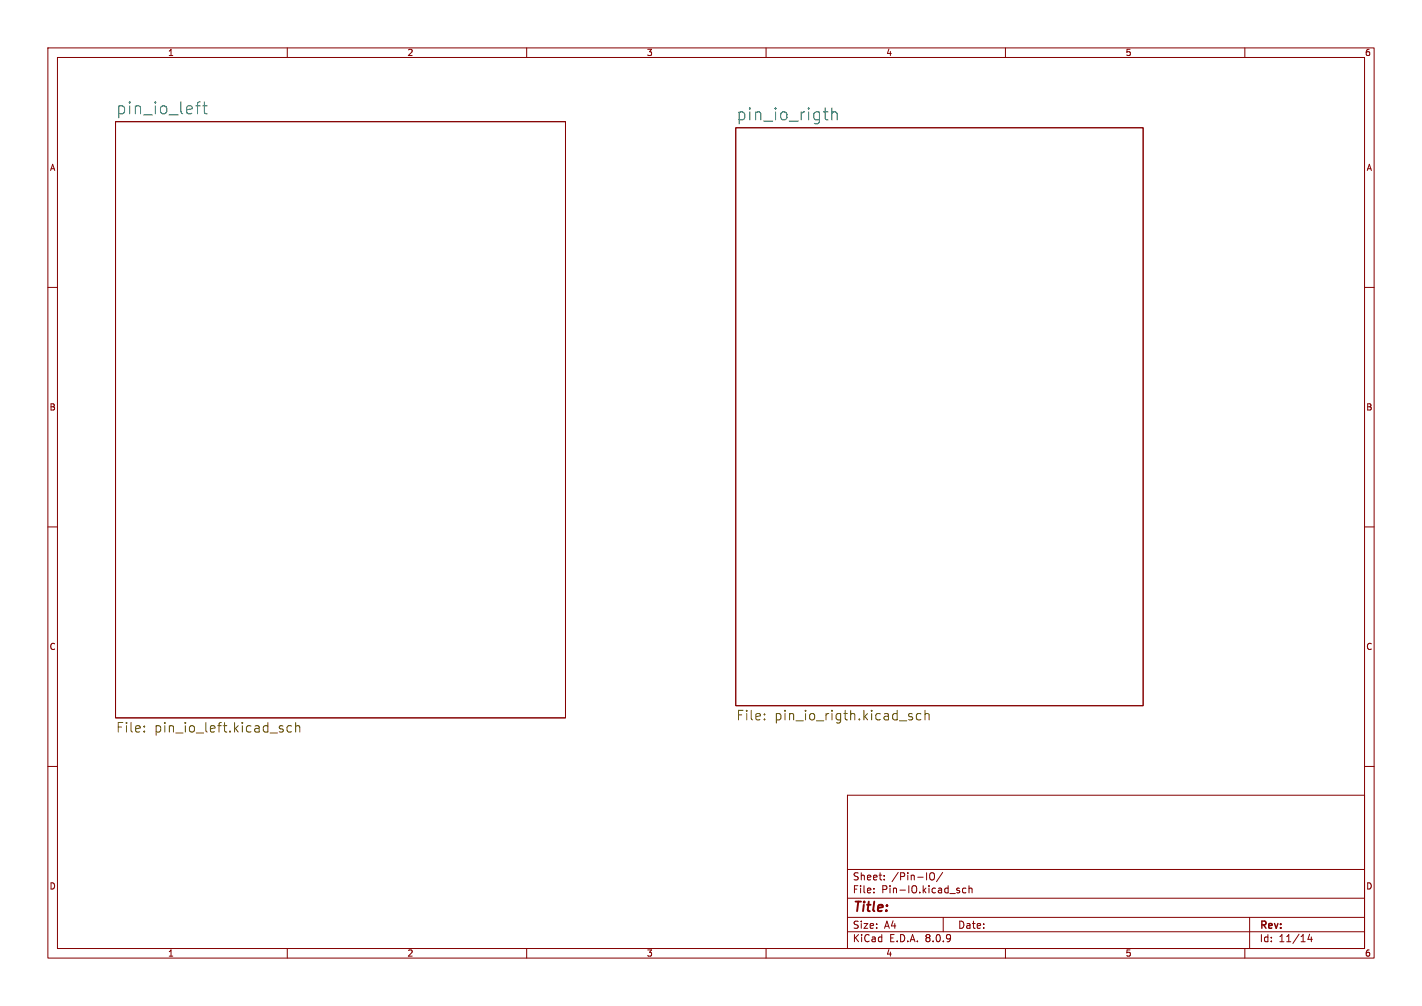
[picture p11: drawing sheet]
<svg xmlns="http://www.w3.org/2000/svg" width="297mm" height="210mm" viewBox="0 0 297 210" stroke-linecap="round" stroke-linejoin="round" font-family="sans-serif">
<g fill="none" stroke="#840000" stroke-width=".21">
<path d="M10 10h277v190h-277zM12 12h273v186h-273zM60 10v2M110 10v2M160 10v2M210 10v2M260 10v2M24.1 25.4h94v124.5h-94zM153.7 26.7h85.1v120.6h-85.1zM10 60h2M285 60h2M10 110h2"/>
<path d="M285 110h2M10 160h2M177 166h108v32h-108zM285 160h2M60 198v2M110 198v2M160 198v2M177 194.5h108M177 191.5h108M177 187.5h108M177 181.5h108M182.5 186.3v.1"/>
<path d="M182.5 185.5v.1M184.7 183.6v.1M184.7 182.8v.1M194.2 182.4l.3-.2a.5 .5 0 0 1 .7 .5v.5a.5 .5 0 0 1-.5 .5 .5 .5 0 0 1-.5-.5zM196.9 182.1l-1.3 2M197 191.5v3M201.7 185.5l-.4-.1-.3 .3 .2 .6h.5M202.4 185.5l.2-.1 .4 .1v.9M202.4 184.9v1.5M210 198v2M260 198v2M261 191.5v6.5"/>
<path d="M273.5 195l-.3 1.1h.9M273.9 195.6v1"/>
</g>
<path d="M40.9 22.1h.9M41.8 21.3l-.4 .1-.1 .2v2.2M42.3 22.1h1M42.7 21.3v2.1l.1 .2 .5 .2M172 23.4h.9M172.5 24.9l.4 .1M173.8 23.6a.62 .62 0 0 1 1 .1v1.3M173.8 22.5v2.5" fill="none" stroke="#006464" stroke-width=".21"/>
<g fill="none" stroke="#725600" stroke-width=".21">
<path d="M30.1 152.6v.2M30.1 151.6v.2M58.6 152.2l.5 .1 .1 .2-.3 .3h-.4M58.6 151.5l.5 .1M60.9 151.6l-.6-.1-.4 .4v.5l.2 .3h.8M61.8 151.7a.5 .5 0 0 1 .8 .1v1M61.8 150.8v2M159.7 150.1v.2M159.7 149v.2M189.9 149.5l.4 .1 .3 .3-.1 .3-.5 .1M189.9 149h.6M192.3 149h-.5l-.4 .3v.6l.2 .3h.7"/>
<path d="M193.2 149.1a.5 .5 0 0 1 .9 .1v1.1M193.2 148.3v2"/>
</g>
<g font-size="3.5" fill="#006464">
<text x="24.1" y="24.1">pin_io_left</text>
<text x="153.7" y="25.3">pin_io_rigth</text>
</g>
<g font-size="2.8" fill="#725600">
<text x="24.1" y="153.2">File:</text>
<text x="32.1" y="153.2">pin_io_left.kicad_sch</text>
<text x="153.7" y="150.7">File:</text>
<text x="161.6" y="150.7">pin_io_rigth.kicad_sch</text>
</g>
<text font-size="2.8" fill="#840000" x="178" y="190.9">Title:</text>
<g font-size="2.1" fill="#840000">
<text x="178" y="184">Sheet:</text>
<text x="186.2" y="184">/Pin-IO/</text>
<text x="178" y="186.7">File:</text>
<text x="184.1" y="186.7">Pin-IO.kicad_sch</text>
<text x="178" y="196.9">KiCad</text>
<text x="178" y="194.1">Size:</text>
<text x="184.7" y="194.1">A4</text>
<text x="185.7" y="196.9">E.D.A.</text>
<text x="193.3" y="196.9">8.0.9</text>
<text x="200" y="194.1">Date:</text>
<text x="263" y="194.3">Rev:</text>
<text x="263" y="196.9">Id:</text>
<text x="267.1" y="196.9">11/14</text>
</g>
<g font-size="1.8" fill="#840000">
<text x="35" y="11.9">1</text>
<text x="85" y="11.9">2</text>
<text x="135" y="11.9">3</text>
<text x="185" y="11.9">4</text>
<text x="235" y="11.9">5</text>
<text x="285" y="11.9">6</text>
<text x="10.3" y="35.9">A</text>
<text x="285.3" y="35.9">A</text>
<text x="10.3" y="85.9">B</text>
<text x="285.3" y="85.9">B</text>
<text x="10.3" y="135.9">C</text>
<text x="285.3" y="135.9">C</text>
<text x="10.3" y="185.9">D</text>
<text x="285.3" y="185.9">D</text>
<text x="35" y="199.9">1</text>
<text x="85" y="199.9">2</text>
<text x="135" y="199.9">3</text>
<text x="185" y="199.9">4</text>
<text x="235" y="199.9">5</text>
<text x="285" y="199.9">6</text>
</g>
</svg>
